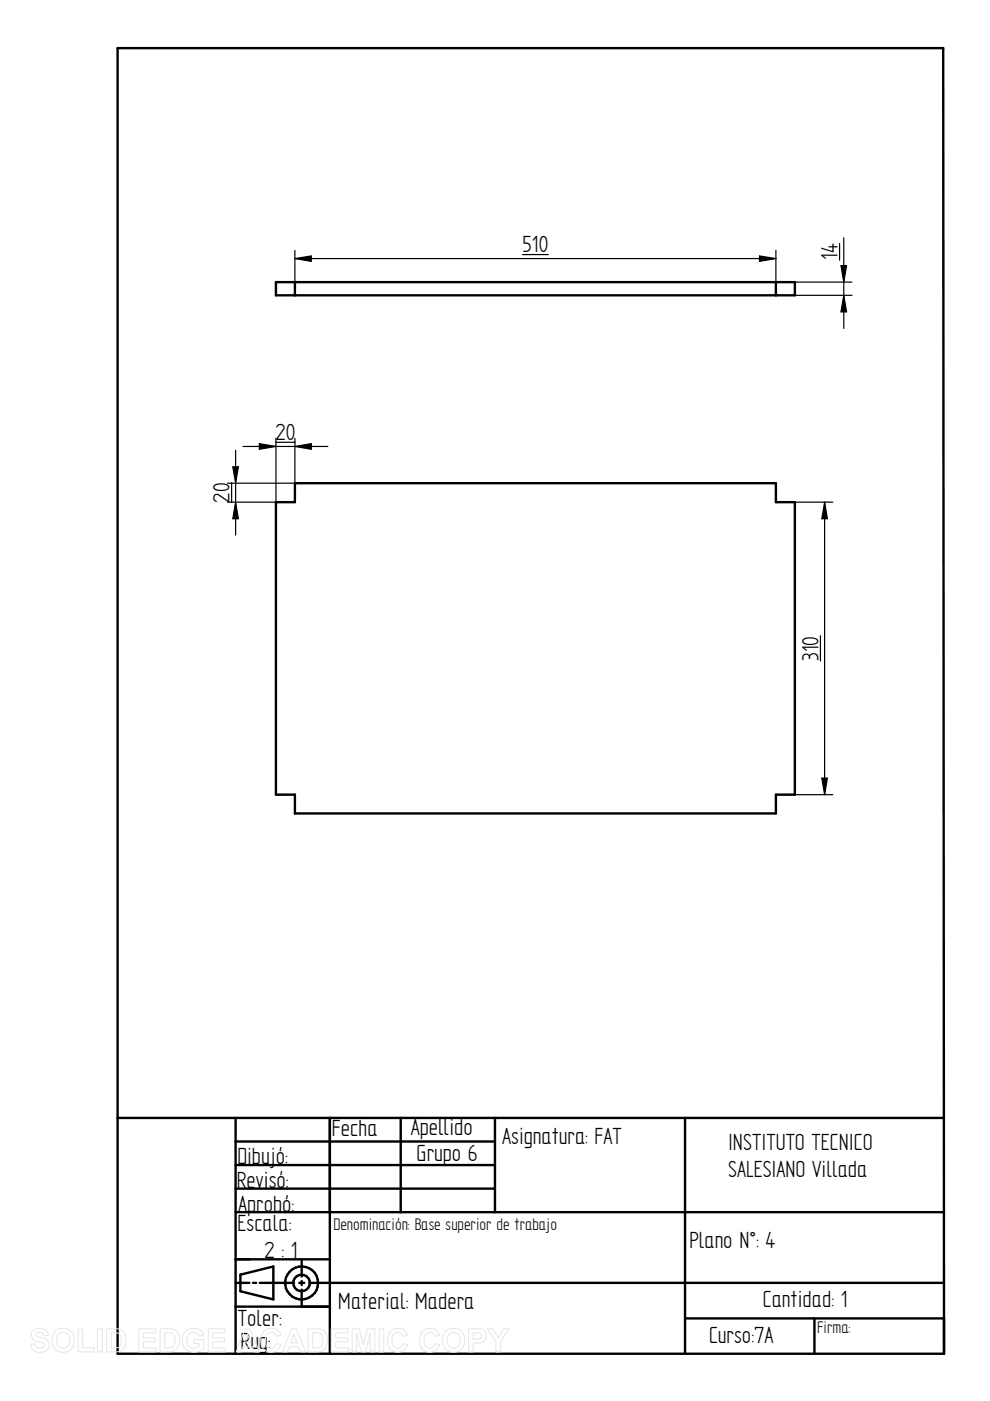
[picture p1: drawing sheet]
<svg xmlns="http://www.w3.org/2000/svg" width="210mm" height="297mm" viewBox="0 0 210 297" stroke-linecap="round" stroke-linejoin="round" font-family="sans-serif">
<g fill="none" stroke="#000" stroke-width=".51">
<path d="M24.9 10.2h175.1l.2 276.8h-175.3zM58.5 59.8h110v2.8h-110zM62.5 59.8v2.8M164.5 59.8v2.8M62.5 102.4h102v4.1h4v62h-4v4h-102v-4h-4v-62h4zM24.9 237h175.3M50 237v50M69.9 237v50M85 237v20M104.9 237v20M145.2 237v50M50 242h54.9"/>
<path d="M50 247h54.9M50 252h54.9M50 257h150.2M50 267h19.9M50 272h2.9M51 270.3l7-1.8v7l-7-1.7zM53.6 272h.7M55.1 272h7.2M63.5 272h1M64 267v3.6M64 271.6v.9M64 273.4v3.6"/>
<path d="M65.6 272h134.6M69.9 277h-19.9M145.2 279.5h55v7.5M172.7 279.5v7.5"/>
<circle cx="63.9" cy="272" r="3.5"/>
<circle cx="63.9" cy="272" r="1.76"/>
</g>
<g fill="none" stroke="#000" stroke-width=".25">
<path d="M62.5 54.8l3.5-.5v1.1zM62.5 54.8h102M62.5 53.1v6.7M110.8 54h5.4M161 54.3l3.5 .5-3.5 .6zM164.5 53.1v6.7M168.5 59.8h12.1M178 51.6v3.6M178.3 56.3h1.2l-.6 3.5zM178.9 50.4v19.2M168.5 62.6h12.1M178.9 62.6l.6 3.5h-1.2z"/>
<path d="M49.4 99h1.1l-.5 3.4zM50 95.5v18M51.5 94.7h18M55 94.1l3.5 .6-3.5 .6zM58.4 93.8h4.2M58.5 92.9v13.6M62.5 92.9v13.6h-14.3M62.5 94.7l3.5-.6v1.2zM48.2 102.4h14.3M49.1 102.4v4.2M50 106.5l.5 3.5h-1.1zM168.5 106.5h8.1"/>
<path d="M174.8 106.5l.6 3.5h-1.2zM174.8 106.5v62M173.9 134.8v5.3M168.5 168.5h8.1M174.2 165h1.2l-.6 3.5z"/>
</g>
<path d="M62.5 54.8l3.5-.5v1.1zM161 54.3l3.5 .5-3.5 .6zM178.3 56.3h1.2l-.6 3.5zM178.9 62.6l.6 3.5h-1.2zM49.4 99h1.1l-.5 3.4zM55 94.1l3.5 .6-3.5 .6zM62.5 94.7l3.5-.6v1.2zM50 106.5l.5 3.5h-1.1zM174.8 106.5l.6 3.5h-1.2zM174.2 165h1.2l-.6 3.5z" fill="#000"/>
<g fill="none" stroke="#e6e6e6" stroke-width=".21">
<path d="M7 282.1a2.33 2.33 0 0 1 2.9 .2l.3 .9h-.9a.91 .91 0 0 0-.7-.7 .91 .91 0 0 0-1 .5l.1 .3 .5 .2a2.12 2.12 0 0 1 2.2 1.4 1.76 1.76 0 0 1-2.4 1.8l-.7-.2-.6-.7-.2-.8 .9-.1a1.05 1.05 0 0 0 .9 1 1.05 1.05 0 0 0 1.1-.7 1.7 1.7 0 0 0-1.6-.8 1.39 1.39 0 0 1-.8-2.3zM11.7 282.3a2.47 2.47 0 0 1 3.1-.2 2.47 2.47 0 0 1 .8 3 2.4 2.4 0 0 1-3 1.5 2.4 2.4 0 0 1-1.5-3.1zM12.4 282.9a1.39 1.39 0 0 1 1.7-.3 1.39 1.39 0 0 1 .7 1.5 1.41 1.41 0 0 1-1.4 1.8 1.41 1.41 0 0 1-1.4-1.8l.1-.7zM16.6 281.8h.9v4h2.5v.8h-3.4zM20.7 281.7h.9v4.9h-.9zM20.7 286.6h.1M22.6 281.7h1.8a2.2 2.2 0 0 1 2.3 2.8 2.05 2.05 0 0 1-2.3 2.1h-1.8zM23.6 282.6a1.8 1.8 0 0 1 1.9 .5 2.03 2.03 0 0 1-.4 2.6l-1.5 .1zM29.4 281.7h3.6v.9h-2.6v1h2.5v.9h-2.5v1.3h2.7v.8h-3.7zM34 281.7h1.7a2.2 2.2 0 0 1 2.3 2.8 2.05 2.05 0 0 1-2.2 2.1h-1.8zM34.9 282.6a1.8 1.8 0 0 1 2 .5 2.03 2.03 0 0 1-.5 2.6l-1.5 .1zM39.3 282.3a2.56 2.56 0 0 1 3.6 .2l.3 .6-1 .2a1.36 1.36 0 0 0-1.6-.7 1.36 1.36 0 0 0-1 1.5 1.55 1.55 0 0 0 .8 1.6 1.55 1.55 0 0 0 1.8-.2v-.6h-1.1v-.9h2.1v2a2.7 2.7 0 0 1-4.5-1.2 2.79 2.79 0 0 1 .6-2.5z"/>
<path d="M44.2 281.7h3.6v.9h-2.7v1h2.5v.9h-2.5v1.3h2.7v.8h-3.6zM52 281.7h1l2 4.9h-1.1l-.4-1.1h-2l-.4 1.1h-1zM52.5 282.9l.7 1.8h-1.4zM55.9 282.3a2.15 2.15 0 0 1 3.6 .8l-.9 .2a1.24 1.24 0 0 0-1.6-.7 1.24 1.24 0 0 0-.7 1.5 1.25 1.25 0 0 0 .5 1.6 1.25 1.25 0 0 0 1.6-.3l.2-.6 1 .3a2.19 2.19 0 0 1-2.6 1.6 2.19 2.19 0 0 1-1.7-2.5l.1-.9zM61.8 281.7h1l2 4.9h-1l-.5-1.1h-2l-.4 1.1h-1zM62.3 282.9l.7 1.8h-1.4zM65.3 281.7h1.8a2.2 2.2 0 0 1 2.3 2.8 2.05 2.05 0 0 1-2.3 2.1h-1.8zM66.3 282.6a1.8 1.8 0 0 1 1.9 .5 2.03 2.03 0 0 1-.4 2.6l-1.5 .1zM70.2 281.7h3.6v.9h-2.6v1h2.5v.9h-2.5v1.3h2.7v.8h-3.7zM74.7 281.7h1.5l.8 3.4 .9-3.4h1.6v4.9h-1v-3.9l-1 3.9h-.9l-1-3.9v3.9h-.9zM80.4 281.7h1v4.9h-1zM80.4 286.6h.1"/>
<path d="M82.7 282.3a2.15 2.15 0 0 1 3.7 .8l-1 .2a1.24 1.24 0 0 0-1.6-.7 1.24 1.24 0 0 0-.7 1.5 1.25 1.25 0 0 0 .5 1.6 1.25 1.25 0 0 0 1.6-.3l.3-.6 .9 .3a2.19 2.19 0 0 1-2.6 1.6 2.19 2.19 0 0 1-1.7-2.5l.1-.9zM89.5 282.3a2.15 2.15 0 0 1 3.7 .8l-1 .2a1.24 1.24 0 0 0-1.5-.7 1.24 1.24 0 0 0-.8 1.5 1.25 1.25 0 0 0 .5 1.6 1.25 1.25 0 0 0 1.6-.3l.3-.6 .9 .3a2.19 2.19 0 0 1-2.5 1.6 2.19 2.19 0 0 1-1.8-2.5l.1-.9zM94.5 282.3a2.47 2.47 0 0 1 3.1-.2 2.47 2.47 0 0 1 .8 3 2.4 2.4 0 0 1-3 1.5 2.4 2.4 0 0 1-1.5-3.1zM95.2 282.9a1.39 1.39 0 0 1 1.7-.3 1.39 1.39 0 0 1 .7 1.5 1.41 1.41 0 0 1-1.4 1.8 1.41 1.41 0 0 1-1.4-1.8l.1-.7zM99.4 281.7h1.5a1.58 1.58 0 0 1 2 .8 1.58 1.58 0 0 1-.6 2.1l-.8 .1-1.2 .1v1.8h-.9zM100.3 282.6h.5a.87 .87 0 0 1 1.3 .8l-.5 .4-1.3 .1zM103.3 281.7h1.2l1.2 2 1.1-2h1.1l-1.8 2.9v2h-.9v-2z"/>
</g>
<g font-size="5.6">
<text x="110.8" y="53.5">510</text>
<text x="177.6" y="55.2" transform="rotate(-90 177.6 55.2)">14</text>
<text x="58.4" y="93.3">20</text>
<text x="48.6" y="106.6" transform="rotate(-90 48.6 106.6)">20</text>
<text x="173.5" y="140.1" transform="rotate(-90 173.5 140.1)">310</text>
<text x="70.4" y="240.8">Fecha</text>
<text x="87.1" y="240.7">Apellido</text>
<text x="106.5" y="242.5">Asignatura: FAT</text>
<text x="154.4" y="243.8">INSTITUTO TECNICO</text>
<text x="50.2" y="251.8">Revisó:</text>
<text x="50.3" y="246.8">Dibujó:</text>
<text x="88.3" y="246.3">Grupo 6</text>
<text x="154.4" y="249.6">SALESIANO Villada</text>
<text x="50.5" y="256.9">Aprobó:</text>
<text x="50.4" y="261.1">Escala:</text>
<text x="56.1" y="266.8">2 : 1</text>
<text x="146.2" y="264.7">Plano N°: 4</text>
<text x="50.4" y="281.2">Toler:</text>
<text x="71.7" y="277.5">Material: Madera</text>
<text x="161.7" y="277.2">Cantidad: 1</text>
<text x="51" y="286">Rug:</text>
<text x="150.3" y="284.8">Curso:7A</text>
</g>
<g font-size="4">
<text x="70.7" y="260.8">Denominación: Base superior de trabajo</text>
<text x="173.3" y="282.6">Firma:</text>
</g>
</svg>
